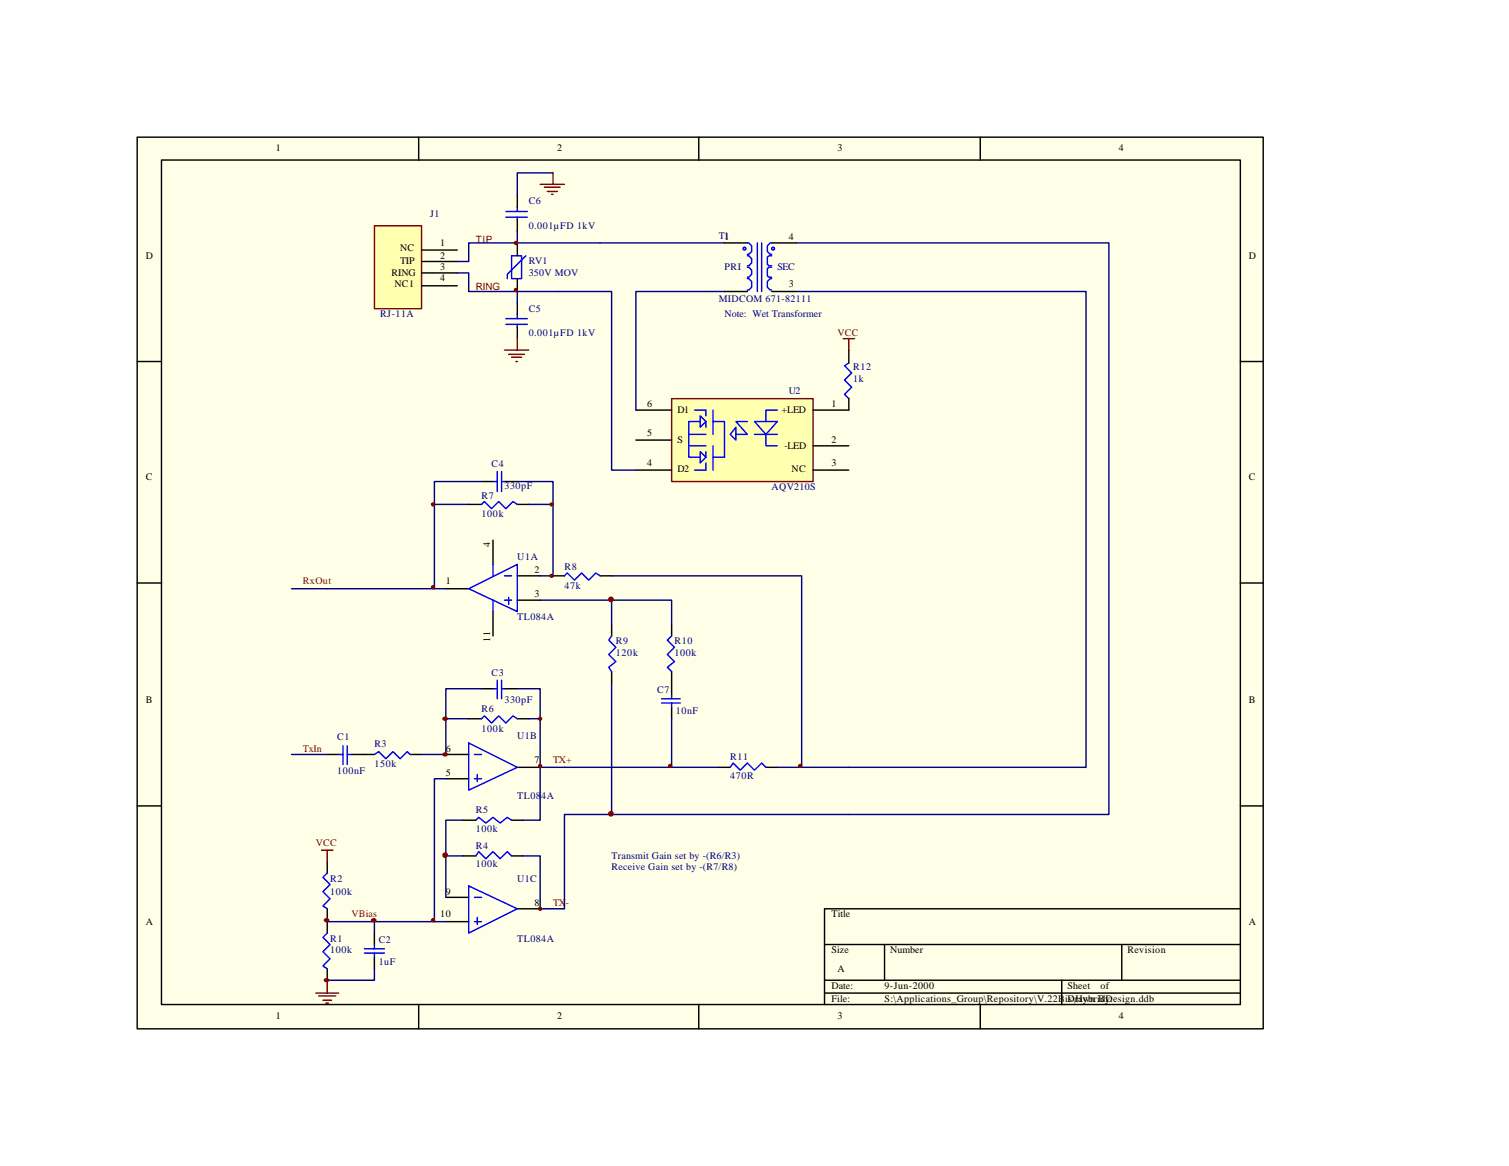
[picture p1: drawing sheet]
<svg xmlns="http://www.w3.org/2000/svg" width="279mm" height="216mm" viewBox="0 0 279 216" stroke-linecap="round" stroke-linejoin="round" font-family="sans-serif">
<path d="M25.4 25.4h208.5v165.1h-208.5z" fill="#ffffe8"/>
<g fill="none" stroke="#000" stroke-width=".26">
<path d="M25.4 25.4h208.5v165.1h-208.5zM29.9 29.6h199.8v156.4h-199.8zM77.5 25.4v4.2M95.8 36.2v2.2M129.4 25.4v4.2M181.5 25.4v4.2M95.8 40.7v2.2M95.8 45v2.4M95.8 51.6v2.4M95.8 56.1v2.1M25.4 66.9h4.5M95.8 60.6v2.1"/>
<path d="M157.2 64.8v2.4M157.2 73.8v2.1M229.7 66.9h4.2M25.4 107.9h4.5M229.7 107.9h4.2M25.4 149.2h4.5M229.7 149.2h4.2M152.7 174.9h77M163.8 174.9v6.6M207.7 174.9v6.6M229.7 168.3h-77v17.7M77.5 186v4.5"/>
<path d="M129.4 186v4.5M152.7 181.5h77M152.7 183.9h77M181.5 186v4.5M196.6 181.5v4.5"/>
</g>
<path d="M93.7 39.2h3.9M95.8 38.4v.8M93.7 40.2h3.9M93.7 59h3.9M94.7 47.4h1.9v4.2h-1.9zM95.8 40.2v.5M95.8 58.2v.8M97.4 47.4l-3.5 3.4v.8M93.7 60.1h3.9M95.8 60.1v.5M157.2 67.2l-.8 .5 1.3 1.4-1.3 1.3 1.3 1.3-1.3 1.3 .8 .8" fill="none" stroke="#00f" stroke-width=".26"/>
<path d="M69.3 41.8h8.8v15.4h-8.8z" fill="#ffffb0" stroke="#800000" stroke-width=".26"/>
<path d="M78.1 46.3h6.6M78.1 48.4h6.6M78.1 50.5h6.6M78.1 52.9h6.6" fill="none" stroke="#000" stroke-width=".26"/>
<path d="M100 34.1h4.5M100.8 34.7h2.9M101.3 35.5h1.9M102.1 36h.3M102.4 32v2.1M93.4 64.8h4.5M94.2 65.6h2.9M94.7 66.1h1.9M95.5 66.9h.3M95.8 62.7v2.1M156.1 62.7h2.1M157.2 62.7v2.1" fill="none" stroke="#800000" stroke-width=".26"/>
<path d="M102.4 32h-6.6v4.2M84.7 50.5h2.1v3.5h9M95.8 42.9v2.1M95.8 54v2.1M95.8 54h7.7M111.1 45h-24.3v3.4h-2.1" fill="none" stroke="#000080" stroke-width=".26"/>
<path d="M124.4 73.8h26.1v15.4h-26.1z" fill="#ffffb0" stroke="#800000" stroke-width=".26"/>
<g fill="none" stroke="#00f" stroke-width=".26">
<path d="M138.4 45h.2l.6 .5v1.1l-.6 .5h-.2M138.4 47.4h.2l.6 .5v.8l-.6 .5h-.2M138.4 49.5h.2l.6 .5v.8l-.6 .5h-.2M138.4 51.6h.2l.6 .5v1.1l-.6 .5h-.2M140.2 45v9M141 45v9M142.9 45h-.3l-.5 .5v1.1l.5 .5h.3M142.9 47.4h-.6l-.2 .2v1.3l.2 .3h.6M142.9 49.5h-.6l-.2 .2v1.4l.2 .2h.6M142.9 51.6h-.3l-.5 .5v1.1l.5 .5h.3M128.6 75.9h2.1v1.1M129.6 78.1h-2.1v6.6h2.1"/>
<path d="M129.6 77l1.1 1.1-1.1 1zM130.7 78.1v1M132 78.1h2.1v6.6h-2.1M132 75.9v4.5M136.3 79.1v2.4l-1.1-1.1zM138.4 78.1h-2.1l2.1 2.3h-2.1M139.7 78.1h4.2l-2.1 2.3zM143.9 75.9h-2.1v2.2M127.5 80.4h3.2M127.5 82.5h3.2M129.6 83.6l1.1 1.1-1.1 1zM130.7 85.7v1.3h-2.1"/>
<path d="M130.7 83.6v1.1M132 82.5v4.5M139.7 80.4h4.2M141.8 80.4v2.1h2.1"/>
</g>
<path d="M134.1 45h4.3M142.9 45h4.5M142.9 54h4.5M117.7 75.9h6.7M150.5 75.9h6.7M117.7 87h6.7M117.7 81.5h6.7M150.5 82.5h6.7M150.5 87h6.7" fill="none" stroke="#000" stroke-width=".26"/>
<path d="M103.5 54h9.7v33h4.5M111.1 45h23M134.1 54h-16.4v21.9M147.4 54h53.7v88.1h-43.9M147.4 45h57.9v105.8h-48.1" fill="none" stroke="#000080" stroke-width=".26"/>
<g fill="#c0c0c0" stroke="#00f" stroke-width=".26">
<circle cx="143.1" cy="46" r=".26"/>
<circle cx="137.8" cy="46" r=".26"/>
</g>
<g fill="none" stroke="#000" stroke-width=".26">
<path d="M134.1 54h4.3M86.8 93.4h2.4M89.2 89.2h2.1M93.4 89.2h2.4M95.8 93.4h2.1M82.5 109h4.3M91.3 100v4.5M91.3 113.2v4.5M95.8 106.6h4.2M95.8 111.1h4.2M102.4 106.6h2.1M111.1 106.6h2.1"/>
<path d="M113.2 115.6v2.1M124.4 115.6v2.1M60.6 139.7h2.1M65.1 139.7h4.2M75.9 139.7h2.2M82.5 139.7h4.3M86.8 133.1h2.4M89.2 127.5h2.1M93.4 127.5h2.4M95.8 133.1h2.1M113.2 124.4v2.1M124.4 124.4v4.5"/>
<path d="M124.4 131v2.1M60.6 159.5v2.2M82.5 144.2h4.3M85.7 158.5h2.4M85.7 151.9h2.4M94.7 158.5h2.1M94.7 151.9h2.1M95.8 142.1h4.2M133.1 142.1h2.1M141.8 142.1h2.1M60.6 168.3v4.5M60.6 179.4v2.1"/>
<path d="M69.3 172.8v2.1M69.3 177.3v2.1M82.5 166.2h4.3M82.5 170.7h4.3M95.8 168.3h4.2"/>
</g>
<g fill="none" stroke="#00f" stroke-width=".26">
<path d="M89.2 93.4l.5-.5 1.3 1.3 1.3-1.3 1.4 1.3 1.3-1.3 .8 .5M91.3 89.2h.8M92.1 87.3v3.7M92.9 87.3v3.7M92.9 89.2h.5M86.8 109l9-4.5v8.7zM91.3 104.5v2.1M91.3 111.1v2.1M93.4 111.1h1.3M93.4 106.6h1.3M94.2 110.6v1.3M104.5 106.6l.5-.5 1.4 1.3 1.3-1.3 1.3 1.3 1.3-1.3 .8 .5"/>
<path d="M113.2 117.7l-.5 .8 1.3 1.4-1.3 1.3 1.3 1.3-1.3 1.1 .5 .8M124.4 117.7l-.8 .8 1.3 1.4-1.3 1.3 1.3 1.3-1.3 1.1 .8 .8M62.7 139.7h.8M63.5 138.1v3.5M64.3 139.7h.8M64.3 138.1v3.5M69.3 139.7l.8-.5 1.3 1.3 1.4-1.3 1.3 1.3 1.3-1.3 .5 .5M86.8 137.6l9 4.5-9 4.2zM87.8 139.7h1.4M89.2 133.1l.5-.5 1.3 1.3 1.3-1.3 1.4 1.3 1.3-1.3 .8 .5M91.3 127.5h.8M92.1 125.9v3.5"/>
<path d="M92.9 127.5h.5M92.9 125.9v3.5M122.5 130.2h3.4M122.5 129.4h3.4M124.4 128.9v.5M124.4 130.2v.8M87.8 144.2h1.4M88.1 158.5l.5-.8 1.4 1.3 1.3-1.3 1.3 1.3 1.3-1.3 .8 .8M88.1 151.9l.5-.6 1.4 1.1 1.3-1.1 1.3 1.1 1.3-1.1 .8 .6M88.4 143.4v1.3M135.2 142.1l.5-.8 1.4 1.3 1.3-1.3 1.3 1.3 1.3-1.3 .8 .8M60.6 161.7l-.8 .8 1.3 1.3-1.3 1.3 1.3 1.3-1.3 1.3 .8 .6"/>
<path d="M60.6 172.8l-.8 .8 1.3 1.3-1.3 1.3 1.3 1.3-1.3 1.4 .8 .5M67.5 176.5h3.7M67.5 175.7h3.7M69.3 174.9v.8M69.3 176.5v.8M86.8 164l9 4.3-9 4.5zM87.8 170.7h1.4M87.8 166.2h1.4M88.4 169.9v1.3"/>
</g>
<g fill="#800000" stroke="#800000" stroke-width=".26">
<path d="M60.1 170.3l.2-.1a.42 .42 0 0 1 .6 .2 .38 .38 0 0 1-.5 .3 .38 .38 0 0 1-.3-.4z"/>
<path d="M82.1 139.6l.1-.1a.42 .42 0 0 1 .6 .2 .38 .38 0 0 1-.4 .3 .38 .38 0 0 1-.3-.4z"/>
<path d="M82.1 133l.1-.1a.42 .42 0 0 1 .6 .2 .38 .38 0 0 1-.4 .2 .38 .38 0 0 1-.3-.3z"/>
<path d="M68.8 170.3l.2-.1a.42 .42 0 0 1 .6 .2 .38 .38 0 0 1-.4 .3 .38 .38 0 0 1-.4-.4z"/>
<path d="M60.1 181.4l.2-.1a.42 .42 0 0 1 .6 .2 .38 .38 0 0 1-.5 .3 .38 .38 0 0 1-.3-.4z"/>
<circle cx="95.5" cy="45" r=".26"/>
<circle cx="95.5" cy="53.7" r=".26"/>
<circle cx="82.4" cy="158.4" r=".4"/>
<circle cx="80.2" cy="170.4" r=".26"/>
<circle cx="100" cy="133.1" r=".26"/>
<circle cx="100" cy="141.8" r=".26"/>
<circle cx="100" cy="168.3" r=".26"/>
<circle cx="113.1" cy="150.7" r=".4"/>
<circle cx="124.1" cy="141.8" r=".26"/>
<circle cx="113.1" cy="111" r=".4"/>
<circle cx="102.1" cy="106.6" r=".26"/>
<circle cx="102.1" cy="93.4" r=".26"/>
<circle cx="80.2" cy="93.4" r=".26"/>
<circle cx="148.2" cy="141.8" r=".26"/>
<circle cx="80.2" cy="108.7" r=".26"/>
</g>
<g fill="none" stroke="#000080" stroke-width=".26">
<path d="M86.8 93.4h-6.4v15.6h2.1M89.2 89.2h-8.8v4.2M95.8 89.2h6.6v4.2M97.9 93.4h4.5v13.2h-2.4M54 109h26.4M100 111.1h13.2v4.5M113.2 111.1h11.2v4.5M113.2 106.6h35.2v35.5h-4.5M54 139.7h6.6M86.8 133.1h-4.3v6.6h-4.4M89.2 127.5h-6.7v5.6M95.8 127.5h4.2v5.6"/>
<path d="M97.9 133.1h2.1v9M113.2 126.5v24.3M124.4 133.1v9M82.5 144.2h-2.1v26.5M85.7 158.5h-3.2v7.7M85.7 151.9h-3.2v6.6M100 142.1v9.8h-3.2M100 142.1h33.1M148.4 142.1h8.8M157.2 150.8h-52.7v17.5h-4.5v-9.8h-3.2M60.6 170.7h21.9M69.3 179.4v2.1h-8.7"/>
<path d="M69.3 170.7v2.1"/>
</g>
<path d="M59.5 157.4h2.1M60.6 157.4v2.1M58.5 183.9h4.2M59 184.4h3.2M59.8 185.2h1.6M60.3 185.7h.6M60.6 181.5v2.4" fill="none" stroke="#800000" stroke-width=".26"/>
<g font-size="1.9">
<text x="51.1" y="28">1</text>
<text x="103.2" y="28">2</text>
<text x="155" y="28">3</text>
<text x="207.2" y="28">4</text>
<text x="27" y="47.9">D</text>
<text x="74.1" y="46.6">NC</text>
<text x="81.5" y="45.5">1</text>
<text x="81.5" y="47.9">2</text>
<text x="134.1" y="44.4">1</text>
<text x="146" y="44.4">4</text>
<text x="231.2" y="47.9">D</text>
<text x="72.5" y="51.1">RING</text>
<text x="73" y="53.2">NC1</text>
<text x="74.1" y="48.9">TIP</text>
<text x="81.5" y="50">3</text>
<text x="81.5" y="52.1">4</text>
<text x="146" y="53.2">3</text>
<text x="119.9" y="75.4">6</text>
<text x="125.4" y="76.5">D1</text>
<text x="144.7" y="76.5">+LED</text>
<text x="154" y="75.4">1</text>
<text x="119.9" y="80.7">5</text>
<text x="125.4" y="82">S</text>
<text x="145.3" y="83.1">-LED</text>
<text x="154" y="82">2</text>
<text x="27" y="88.9">C</text>
<text x="119.9" y="86.3">4</text>
<text x="125.4" y="87.3">D2</text>
<text x="146.6" y="87.3">NC</text>
<text x="154" y="86.3">3</text>
<text x="231.2" y="88.9">C</text>
<text x="90.8" y="101.3" transform="rotate(-90 90.8 101.3)">4</text>
<text x="99" y="106.1">2</text>
<text x="82.5" y="108.2">1</text>
<text x="99" y="110.6">3</text>
<text x="90.8" y="118.8" transform="rotate(-90 90.8 118.8)">11</text>
<text x="27" y="130.2">B</text>
<text x="231.2" y="130.2">B</text>
<text x="82.5" y="143.7">5</text>
<text x="82.5" y="139.2">6</text>
<text x="99" y="141.3">7</text>
<text x="82.5" y="165.6">9</text>
<text x="99" y="167.7">8</text>
<text x="27" y="171.2">A</text>
<text x="81.5" y="169.9">10</text>
<text x="154" y="169.9">Title</text>
<text x="231.2" y="171.2">A</text>
<text x="154" y="176.5">Size</text>
<text x="155" y="179.9">A</text>
<text x="164.8" y="176.5">Number</text>
<text x="208.8" y="176.5">Revision</text>
<text x="154" y="183.1">Date:</text>
<text x="154" y="185.5">File:</text>
<text x="163.8" y="183.1">9-Jun-2000</text>
<text x="163.8" y="185.5">S:\Applications_Group\Repository\V.22Bis\HybridDesign.ddb</text>
<text x="197.6" y="183.1">Sheet</text>
<text x="197.6" y="185.5">Drawn By:</text>
<text x="203.8" y="183.1">of</text>
<text x="51.1" y="188.6">1</text>
<text x="103.2" y="188.6">2</text>
<text x="155" y="188.6">3</text>
<text x="207.2" y="188.6">4</text>
</g>
<g font-size="1.9" fill="#000080">
<text x="79.6" y="40.2">J1</text>
<text x="97.9" y="37.8">C6</text>
<text x="97.9" y="42.3">0.001µFD 1kV</text>
<text x="133.1" y="44.2">T1</text>
<text x="97.9" y="48.9">RV1</text>
<text x="97.9" y="51.1">350V MOV</text>
<text x="134.1" y="50">PRI</text>
<text x="143.9" y="50">SEC</text>
<text x="70.4" y="58.7">RJ-11A</text>
<text x="97.9" y="57.7">C5</text>
<text x="133.1" y="55.8">MIDCOM 671-82111</text>
<text x="134.1" y="58.7">Note: Wet Transformer</text>
<text x="97.9" y="62.2">0.001µFD 1kV</text>
<text x="158" y="68.5">R12</text>
<text x="158" y="70.6">1k</text>
<text x="146" y="73">U2</text>
<text x="91" y="86.5">C4</text>
<text x="89.2" y="92.3">R7</text>
<text x="89.2" y="95.8">100k</text>
<text x="93.4" y="90.5">330pF</text>
<text x="142.9" y="90.8">AQV210S</text>
<text x="95.8" y="103.7">U1A</text>
<text x="104.5" y="105.6">R8</text>
<text x="104.5" y="109">47k</text>
<text x="95.8" y="114.8">TL084A</text>
<text x="114" y="119.3">R9</text>
<text x="124.9" y="119.3">R10</text>
<text x="91" y="125.1">C3</text>
<text x="114" y="121.4">120k</text>
<text x="124.9" y="121.4">100k</text>
<text x="89.2" y="131.8">R6</text>
<text x="93.4" y="130.2">330pF</text>
<text x="121.7" y="128.3">C7</text>
<text x="62.4" y="137.1">C1</text>
<text x="89.2" y="135.5">100k</text>
<text x="95.8" y="136.8">U1B</text>
<text x="125.1" y="132.3">10nF</text>
<text x="62.4" y="143.4">100nF</text>
<text x="69.3" y="138.4">R3</text>
<text x="69.3" y="142.1">150k</text>
<text x="135.2" y="140.8">R11</text>
<text x="95.8" y="147.9">TL084A</text>
<text x="135.2" y="144.2">470R</text>
<text x="88.1" y="150.5">R5</text>
<text x="88.1" y="154">100k</text>
<text x="88.1" y="157.2">R4</text>
<text x="88.1" y="160.6">100k</text>
<text x="113.2" y="159">Transmit Gain set by -(R6/R3)</text>
<text x="113.2" y="161.1">Receive Gain set by -(R7/R8)</text>
<text x="61.1" y="163.2">R2</text>
<text x="61.1" y="165.6">100k</text>
<text x="95.8" y="163.2">U1C</text>
<text x="61.1" y="174.4">R1</text>
<text x="61.1" y="176.5">100k</text>
<text x="70.1" y="174.6">C2</text>
<text x="70.1" y="178.6">1uF</text>
<text x="95.8" y="174.4">TL084A</text>
</g>
<g font-size="1.9" fill="#800000">
<text x="88.1" y="45">TIP</text>
<text x="88.1" y="53.7">RING</text>
<text x="155" y="62.2">VCC</text>
<text x="56.1" y="108.2">RxOut</text>
<text x="56.1" y="139.2">TxIn</text>
<text x="102.4" y="141.3">TX+</text>
<text x="58.5" y="156.6">VCC</text>
<text x="102.4" y="167.7">TX-</text>
<text x="65.1" y="169.9">VBias</text>
</g>
</svg>
